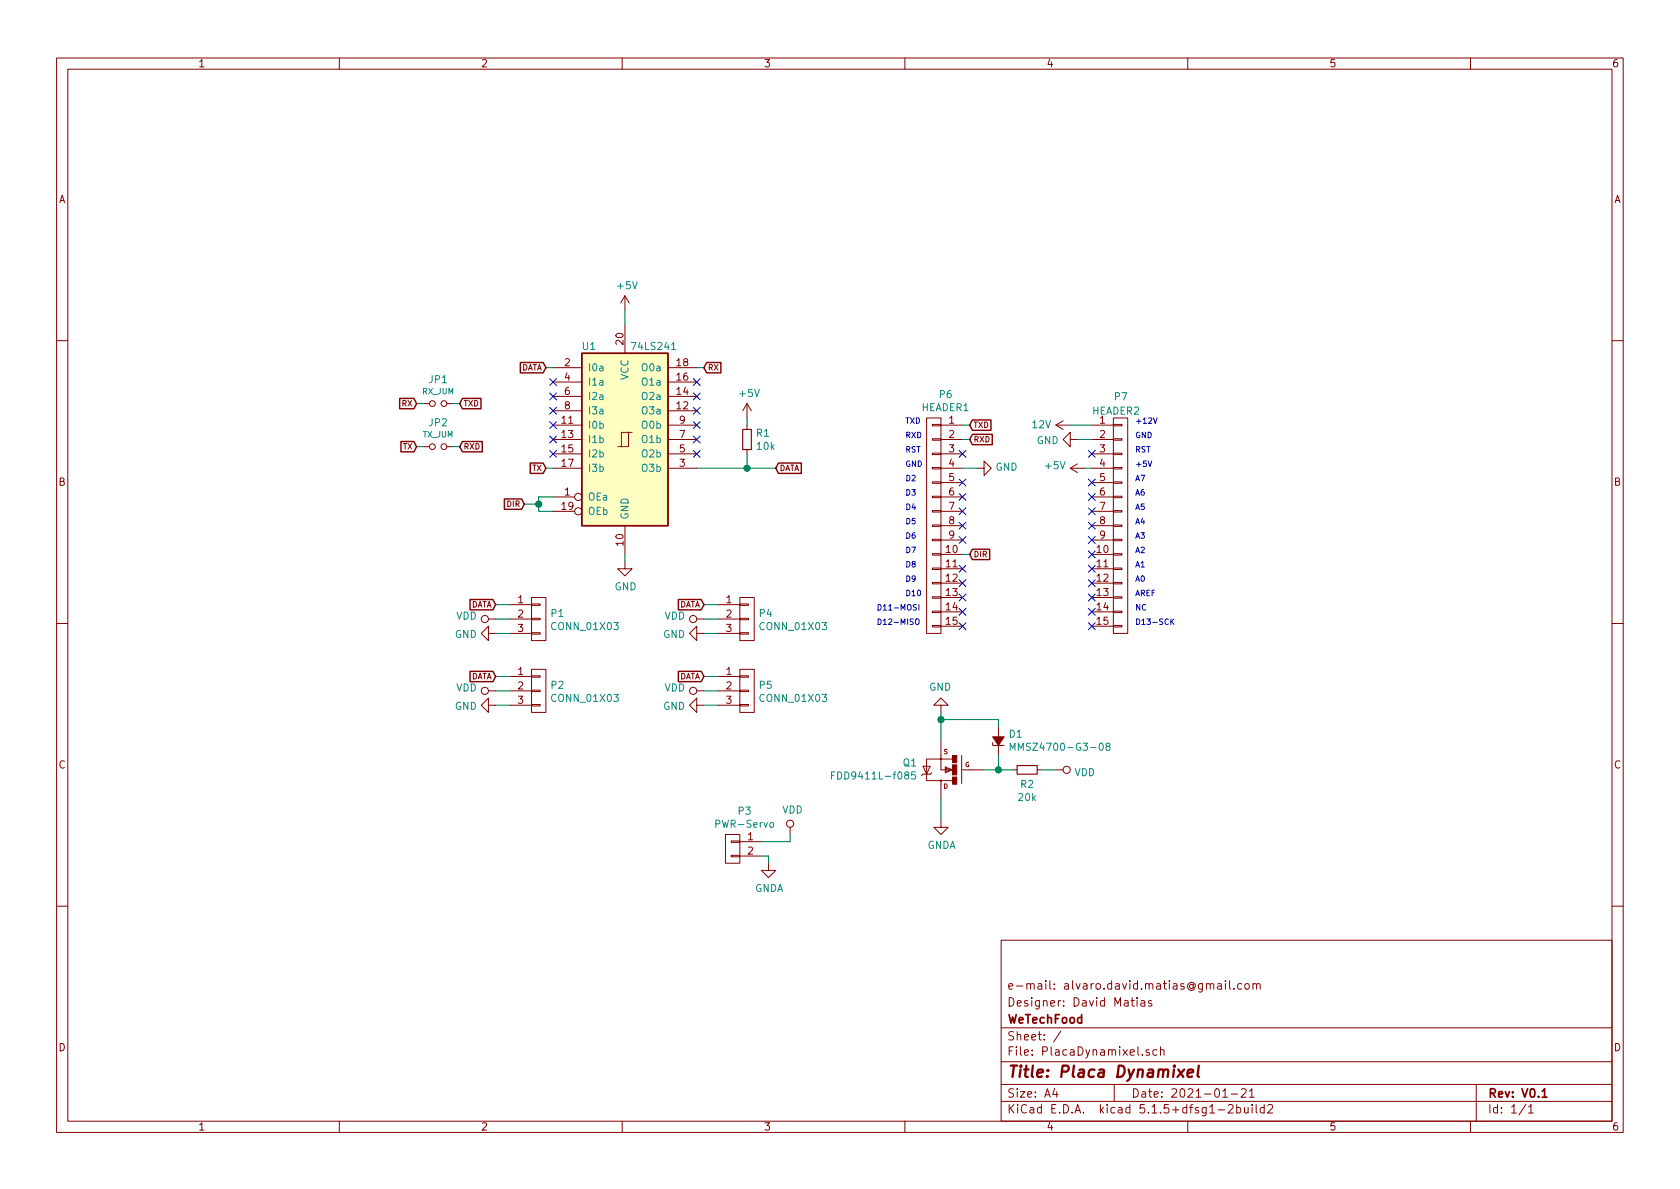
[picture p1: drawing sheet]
EESchema Schematic File Version 4
EELAYER 30 0
EELAYER END
$Descr A4 11693 8268
encoding utf-8
Sheet 1 1
Title "Placa Dynamixel"
Date "2021-01-21"
Rev "V0.1"
Comp "WeTechFood"
Comment1 "Designer: David Matias"
Comment2 "e-mail: alvaro.david.matias@gmail.com"
Comment3 ""
Comment4 ""
$EndDescr
$Comp
L conn:CONN_01X15 P7
U 1 1
P 7800 3650
F 0 "P7" H 7750 4550 50  0000 L CNN
F 1 "HEADER2" H 7600 4450 50  0000 L CNN
F 2 "Pin_Headers:Pin_Header_Straight_1x15_Pitch2.54mm" H 7800 3650 50  0001 C CNN
F 3 "" H 7800 3650 50  0001 C CNN
	1    7800 3650
	1    0    0    -1  
$EndComp
$Comp
L conn:CONN_01X15 P6
U 1 1
P 6500 3650
F 0 "P6" H 6417 4565 50  0000 C CNN
F 1 "HEADER1" H 6417 4474 50  0000 C CNN
F 2 "Pin_Headers:Pin_Header_Straight_1x15_Pitch2.54mm" H 6500 3650 50  0001 C CNN
F 3 "" H 6500 3650 50  0001 C CNN
	1    6500 3650
	-1   0    0    -1  
$EndComp
$Comp
L conn:CONN_01X03 P1
U 1 1
P 3750 4300
F 0 "P1" H 3828 4341 50  0000 L CNN
F 1 "CONN_01X03" H 3828 4250 50  0000 L CNN
F 2 "Connectors_Molex:Molex_SPOX-5267_22-03-5035_03x2.54mm_Straight" H 3750 4300 50  0001 C CNN
F 3 "" H 3750 4300 50  0001 C CNN
	1    3750 4300
	1    0    0    -1  
$EndComp
$Comp
L power:VDD #PWR0102
U 1 1
P 3450 4300
F 0 "#PWR0102" H 3450 4150 50  0001 C CNN
F 1 "VDD" V 3468 4427 50  0000 L CNN
F 2 "" H 3450 4300 50  0001 C CNN
F 3 "" H 3450 4300 50  0001 C CNN
	1    3450 4300
	0    -1   -1   0   
$EndComp
Wire Wire Line
	3450 4400 3550 4400
Wire Wire Line
	3450 4300 3550 4300
Wire Wire Line
	3450 4200 3550 4200
$Comp
L conn:CONN_01X03 P2
U 1 1
P 3750 4800
F 0 "P2" H 3828 4841 50  0000 L CNN
F 1 "CONN_01X03" H 3828 4750 50  0000 L CNN
F 2 "Connectors_Molex:Molex_SPOX-5267_22-03-5035_03x2.54mm_Straight" H 3750 4800 50  0001 C CNN
F 3 "" H 3750 4800 50  0001 C CNN
	1    3750 4800
	1    0    0    -1  
$EndComp
$Comp
L CH340G_D-SUN-V3.0-cache:GND #PWR0103
U 1 1
P 3450 4900
F 0 "#PWR0103" H 3450 4650 50  0001 C CNN
F 1 "GND" V 3455 4772 50  0000 R CNN
F 2 "" H 3450 4900 60  0000 C CNN
F 3 "" H 3450 4900 60  0000 C CNN
	1    3450 4900
	0    1    1    0   
$EndComp
$Comp
L power:VDD #PWR0104
U 1 1
P 3450 4800
F 0 "#PWR0104" H 3450 4650 50  0001 C CNN
F 1 "VDD" V 3468 4927 50  0000 L CNN
F 2 "" H 3450 4800 50  0001 C CNN
F 3 "" H 3450 4800 50  0001 C CNN
	1    3450 4800
	0    -1   -1   0   
$EndComp
Text GLabel 3450 4700 0    39   Input ~ 0
DATA
Wire Wire Line
	3450 4900 3550 4900
Wire Wire Line
	3450 4800 3550 4800
Wire Wire Line
	3450 4700 3550 4700
$Comp
L conn:CONN_01X03 P4
U 1 1
P 5200 4300
F 0 "P4" H 5278 4341 50  0000 L CNN
F 1 "CONN_01X03" H 5278 4250 50  0000 L CNN
F 2 "Connectors_Molex:Molex_SPOX-5267_22-03-5035_03x2.54mm_Straight" H 5200 4300 50  0001 C CNN
F 3 "" H 5200 4300 50  0001 C CNN
	1    5200 4300
	1    0    0    -1  
$EndComp
$Comp
L CH340G_D-SUN-V3.0-cache:GND #PWR0105
U 1 1
P 4900 4400
F 0 "#PWR0105" H 4900 4150 50  0001 C CNN
F 1 "GND" V 4905 4272 50  0000 R CNN
F 2 "" H 4900 4400 60  0000 C CNN
F 3 "" H 4900 4400 60  0000 C CNN
	1    4900 4400
	0    1    1    0   
$EndComp
$Comp
L power:VDD #PWR0106
U 1 1
P 4900 4300
F 0 "#PWR0106" H 4900 4150 50  0001 C CNN
F 1 "VDD" V 4918 4427 50  0000 L CNN
F 2 "" H 4900 4300 50  0001 C CNN
F 3 "" H 4900 4300 50  0001 C CNN
	1    4900 4300
	0    -1   -1   0   
$EndComp
Text GLabel 4900 4200 0    39   Input ~ 0
DATA
Wire Wire Line
	4900 4400 5000 4400
Wire Wire Line
	4900 4300 5000 4300
Wire Wire Line
	4900 4200 5000 4200
$Comp
L conn:CONN_01X03 P5
U 1 1
P 5200 4800
F 0 "P5" H 5278 4841 50  0000 L CNN
F 1 "CONN_01X03" H 5278 4750 50  0000 L CNN
F 2 "Connectors_Molex:Molex_SPOX-5267_22-03-5035_03x2.54mm_Straight" H 5200 4800 50  0001 C CNN
F 3 "" H 5200 4800 50  0001 C CNN
	1    5200 4800
	1    0    0    -1  
$EndComp
$Comp
L CH340G_D-SUN-V3.0-cache:GND #PWR0107
U 1 1
P 4900 4900
F 0 "#PWR0107" H 4900 4650 50  0001 C CNN
F 1 "GND" V 4905 4772 50  0000 R CNN
F 2 "" H 4900 4900 60  0000 C CNN
F 3 "" H 4900 4900 60  0000 C CNN
	1    4900 4900
	0    1    1    0   
$EndComp
$Comp
L power:VDD #PWR0108
U 1 1
P 4900 4800
F 0 "#PWR0108" H 4900 4650 50  0001 C CNN
F 1 "VDD" V 4918 4927 50  0000 L CNN
F 2 "" H 4900 4800 50  0001 C CNN
F 3 "" H 4900 4800 50  0001 C CNN
	1    4900 4800
	0    -1   -1   0   
$EndComp
Text GLabel 4900 4700 0    39   Input ~ 0
DATA
Wire Wire Line
	4900 4900 5000 4900
Wire Wire Line
	4900 4800 5000 4800
Wire Wire Line
	4900 4700 5000 4700
Text Notes 6300 2950 0    39   ~ 0
TXD
Text Notes 6300 3050 0    39   ~ 0
RXD
Text Notes 6300 3150 0    39   ~ 0
RST
Text Notes 6300 3250 0    39   ~ 0
GND
Text Notes 6300 3350 0    39   ~ 0
D2
Text Notes 6300 3450 0    39   ~ 0
D3
Text Notes 6300 3550 0    39   ~ 0
D4
Text Notes 6300 3650 0    39   ~ 0
D5
Text Notes 6300 3750 0    39   ~ 0
D6
Text Notes 6300 3850 0    39   ~ 0
D7
Text Notes 6300 3950 0    39   ~ 0
D8
Text Notes 6300 4050 0    39   ~ 0
D9
Text Notes 6300 4150 0    39   ~ 0
D10
Text Notes 6100 4250 0    39   ~ 0
D11-MOSI
Text Notes 6100 4350 0    39   ~ 0
D12-MISO
Text Notes 7900 2950 0    39   ~ 0
+12V
Text Notes 7900 3050 0    39   ~ 0
GND
Text Notes 7900 3150 0    39   ~ 0
RST
Text Notes 7900 3250 0    39   ~ 0
+5V
Text Notes 7900 3350 0    39   ~ 0
A7
Text Notes 7900 3450 0    39   ~ 0
A6
Text Notes 7900 3650 0    39   ~ 0
A4
Text Notes 7900 3750 0    39   ~ 0
A3
Text Notes 7900 3850 0    39   ~ 0
A2
Text Notes 7900 3950 0    39   ~ 0
A1
Text Notes 7900 4050 0    39   ~ 0
A0
Text Notes 7900 4150 0    39   ~ 0
AREF
Text Notes 7900 4250 0    39   ~ 0
NC
Text Notes 7900 4350 0    39   ~ 0
D13-SCK
Text Notes 7900 3550 0    39   ~ 0
A5
$Comp
L CH340G_D-SUN-V3.0-cache:GND #PWR0109
U 1 1
P 6800 3250
F 0 "#PWR0109" H 6800 3000 50  0001 C CNN
F 1 "GND" V 6805 3122 50  0000 R CNN
F 2 "" H 6800 3250 60  0000 C CNN
F 3 "" H 6800 3250 60  0000 C CNN
	1    6800 3250
	0    -1   -1   0   
$EndComp
Wire Wire Line
	6700 3250 6800 3250
$Comp
L CH340G_D-SUN-V3.0-cache:GND #PWR0110
U 1 1
P 7500 3050
F 0 "#PWR0110" H 7500 2800 50  0001 C CNN
F 1 "GND" V 7505 2922 50  0000 R CNN
F 2 "" H 7500 3050 60  0000 C CNN
F 3 "" H 7500 3050 60  0000 C CNN
	1    7500 3050
	0    1    1    0   
$EndComp
Wire Wire Line
	7500 3050 7600 3050
$Comp
L 74xx1:74LS241 U1
U 1 1
P 4350 3050
F 0 "U1" H 4100 3700 50  0000 C CNN
F 1 "74LS241" H 4550 3700 50  0000 C CNN
F 2 "frizzy_ics:SOIC127P1030X265-20N" H 4350 3050 50  0001 C CNN
F 3 "http://www.ti.com/lit/gpn/sn74LS241" H 4350 3050 50  0001 C CNN
	1    4350 3050
	1    0    0    -1  
$EndComp
$Comp
L CH340G_D-SUN-V3.0-cache:GND #PWR0111
U 1 1
P 4350 3900
F 0 "#PWR0111" H 4350 3650 50  0001 C CNN
F 1 "GND" H 4355 3727 50  0000 C CNN
F 2 "" H 4350 3900 60  0000 C CNN
F 3 "" H 4350 3900 60  0000 C CNN
	1    4350 3900
	1    0    0    -1  
$EndComp
Wire Wire Line
	4350 3850 4350 3900
$Comp
L CH340G_D-SUN-V3.0-cache:+5V #PWR0112
U 1 1
P 7550 3250
F 0 "#PWR0112" H 7550 3100 50  0001 C CNN
F 1 "+5V" V 7565 3378 50  0000 L CNN
F 2 "" H 7550 3250 60  0000 C CNN
F 3 "" H 7550 3250 60  0000 C CNN
	1    7550 3250
	0    -1   -1   0   
$EndComp
Wire Wire Line
	7550 3250 7600 3250
$Comp
L CH340G_D-SUN-V3.0-cache:+5V #PWR0113
U 1 1
P 4350 2150
F 0 "#PWR0113" H 4350 2000 50  0001 C CNN
F 1 "+5V" H 4365 2323 50  0000 C CNN
F 2 "" H 4350 2150 60  0000 C CNN
F 3 "" H 4350 2150 60  0000 C CNN
	1    4350 2150
	1    0    0    -1  
$EndComp
Wire Wire Line
	4350 2150 4350 2250
Wire Wire Line
	3850 3450 3750 3450
Wire Wire Line
	3750 3450 3750 3500
Wire Wire Line
	3750 3550 3850 3550
Wire Wire Line
	3750 3500 3650 3500
Connection ~ 3750 3500
Wire Wire Line
	3750 3500 3750 3550
Text GLabel 3650 3500 0    39   Input ~ 0
DIR
Text GLabel 3800 3250 0    39   Input ~ 0
TX
Wire Wire Line
	3800 3250 3850 3250
Text GLabel 4900 2550 2    39   Input ~ 0
RX
Wire Wire Line
	4850 2550 4900 2550
$Comp
L device:R_Small R1
U 1 1
P 5200 3050
F 0 "R1" H 5259 3096 50  0000 L CNN
F 1 "10k" H 5259 3005 50  0000 L CNN
F 2 "Resistors_SMD:R_0805" H 5200 3050 50  0001 C CNN
F 3 "" H 5200 3050 50  0001 C CNN
	1    5200 3050
	1    0    0    -1  
$EndComp
Wire Wire Line
	4850 3250 5200 3250
Wire Wire Line
	5200 3150 5200 3250
Connection ~ 5200 3250
Wire Wire Line
	5200 3250 5400 3250
$Comp
L CH340G_D-SUN-V3.0-cache:+5V #PWR0114
U 1 1
P 5200 2900
F 0 "#PWR0114" H 5200 2750 50  0001 C CNN
F 1 "+5V" H 5215 3073 50  0000 C CNN
F 2 "" H 5200 2900 60  0000 C CNN
F 3 "" H 5200 2900 60  0000 C CNN
	1    5200 2900
	1    0    0    -1  
$EndComp
Wire Wire Line
	5200 2900 5200 2950
Text GLabel 5400 3250 2    39   Input ~ 0
DATA
Text GLabel 3800 2550 0    39   Input ~ 0
DATA
Wire Wire Line
	3800 2550 3850 2550
NoConn ~ 4850 2650
NoConn ~ 4850 2750
NoConn ~ 4850 2850
NoConn ~ 4850 2950
NoConn ~ 4850 3050
NoConn ~ 4850 3150
NoConn ~ 3850 2650
NoConn ~ 3850 2750
NoConn ~ 3850 2850
NoConn ~ 3850 2950
NoConn ~ 3850 3050
NoConn ~ 3850 3150
$Comp
L PlacaDynamixel-rescue:MOSFET-NCHANNELFDD8780-SparkFun-DiscreteSemi Q1
U 1 1
P 6550 5350
F 0 "Q1" H 6713 5304 50  0000 L CNN
F 1 "FDD9411L-f085" H 6713 5395 50  0000 L CNN
F 2 "TO_SOT_Packages_SMD:TO-252-3_TabPin4" H 6580 5500 20  0001 C CNN
F 3 "" H 6550 5350 60  0001 C CNN
	1    6550 5350
	-1   0    0    1   
$EndComp
$Comp
L device:D_Zener_Small_ALT D1
U 1 1
P 6950 5150
F 0 "D1" V 6996 5082 50  0000 R CNN
F 1 "MMSZ4700-G3-08" V 6905 5082 50  0000 R CNN
F 2 "Diode_SMD:D_SOD-123" V 6950 5150 50  0001 C CNN
F 3 "https://en.wikipedia.org/wiki/Zener_diode" V 6950 5150 50  0001 C CNN
	1    6950 5150
	0    -1   -1   0   
$EndComp
$Comp
L CH340G_D-SUN-V3.0-cache:GND #PWR0115
U 1 1
P 6550 4950
F 0 "#PWR0115" H 6550 4700 50  0001 C CNN
F 1 "GND" H 6555 4777 50  0000 C CNN
F 2 "" H 6550 4950 60  0000 C CNN
F 3 "" H 6550 4950 60  0000 C CNN
	1    6550 4950
	-1   0    0    1   
$EndComp
Wire Wire Line
	6550 4950 6550 5000
Wire Wire Line
	6550 5000 6950 5000
Wire Wire Line
	6950 5000 6950 5050
Connection ~ 6550 5000
Wire Wire Line
	6550 5000 6550 5150
Wire Wire Line
	6950 5350 6950 5250
Wire Wire Line
	6850 5350 6950 5350
$Comp
L device:R_Small R2
U 1 1
P 7150 5350
F 0 "R2" V 7046 5350 50  0000 C CNN
F 1 "20k" V 6955 5350 50  0000 C CNN
F 2 "Resistors_SMD:R_0805" H 7150 5350 50  0001 C CNN
F 3 "" H 7150 5350 50  0001 C CNN
	1    7150 5350
	0    -1   -1   0   
$EndComp
Wire Wire Line
	6950 5350 7050 5350
Connection ~ 6950 5350
Wire Wire Line
	7250 5350 7350 5350
$Comp
L SparkFun-Aesthetics:12V #SUPPLY0101
U 1 1
P 7450 2950
F 0 "#SUPPLY0101" H 7450 2950 50  0001 L BNN
F 1 "12V" V 7450 3079 50  0000 L CNN
F 2 "" H 7450 2950 50  0001 C CNN
F 3 "" H 7450 2950 50  0001 C CNN
	1    7450 2950
	0    -1   -1   0   
$EndComp
Wire Wire Line
	7450 2950 7600 2950
$Comp
L conn:CONN_01X02 P3
U 1 1
P 5100 5900
F 0 "P3" H 5017 6165 50  0000 C CNN
F 1 "PWR-Servo" H 5017 6074 50  0000 C CNN
F 2 "Connectors_Molex:Molex_Microfit3_Header_02x01_Angled_43045-020x" H 5100 5900 50  0001 C CNN
F 3 "" H 5100 5900 50  0001 C CNN
	1    5100 5900
	-1   0    0    -1  
$EndComp
Wire Wire Line
	6700 2950 6750 2950
Wire Wire Line
	6700 3050 6750 3050
Text GLabel 6750 2950 2    39   Input ~ 0
TXD
Text GLabel 6750 3050 2    39   Input ~ 0
RXD
NoConn ~ 6700 3150
NoConn ~ 6700 3350
NoConn ~ 6700 3450
$Comp
L device:Jumper_NO_Small JP1
U 1 1
P 3050 2800
F 0 "JP1" H 3050 2969 50  0000 C CNN
F 1 "RX_JUM" H 3050 2886 39  0000 C CNN
F 2 "Jumpers:SMT-JUMPER_2_NO_NO-SILK" H 3050 2800 50  0001 C CNN
F 3 "" H 3050 2800 50  0001 C CNN
	1    3050 2800
	1    0    0    -1  
$EndComp
$Comp
L device:Jumper_NO_Small JP2
U 1 1
P 3050 3100
F 0 "JP2" H 3050 3269 50  0000 C CNN
F 1 "TX_JUM" H 3050 3186 39  0000 C CNN
F 2 "Jumpers:SMT-JUMPER_2_NO_NO-SILK" H 3050 3100 50  0001 C CNN
F 3 "" H 3050 3100 50  0001 C CNN
	1    3050 3100
	1    0    0    -1  
$EndComp
Text GLabel 3200 3100 2    39   Input ~ 0
RXD
Text GLabel 3200 2800 2    39   Input ~ 0
TXD
Text GLabel 2900 3100 0    39   Input ~ 0
TX
Text GLabel 2900 2800 0    39   Input ~ 0
RX
Wire Wire Line
	2900 2800 2950 2800
Wire Wire Line
	2900 3100 2950 3100
Wire Wire Line
	3150 3100 3200 3100
Wire Wire Line
	3150 2800 3200 2800
$Comp
L power:GNDA #PWR0116
U 1 1
P 5350 6000
F 0 "#PWR0116" H 5350 5750 50  0001 C CNN
F 1 "GNDA" H 5355 5827 50  0000 C CNN
F 2 "" H 5350 6000 50  0001 C CNN
F 3 "" H 5350 6000 50  0001 C CNN
	1    5350 6000
	1    0    0    -1  
$EndComp
Wire Wire Line
	5300 5950 5350 5950
Wire Wire Line
	5350 5950 5350 6000
$Comp
L power:VDD #PWR0117
U 1 1
P 5500 5800
F 0 "#PWR0117" H 5500 5650 50  0001 C CNN
F 1 "VDD" H 5517 5973 50  0000 C CNN
F 2 "" H 5500 5800 50  0001 C CNN
F 3 "" H 5500 5800 50  0001 C CNN
	1    5500 5800
	1    0    0    -1  
$EndComp
Wire Wire Line
	5300 5850 5500 5850
Wire Wire Line
	5500 5850 5500 5800
$Comp
L power:VDD #PWR0118
U 1 1
P 7350 5350
F 0 "#PWR0118" H 7350 5200 50  0001 C CNN
F 1 "VDD" V 7367 5478 50  0000 L CNN
F 2 "" H 7350 5350 50  0001 C CNN
F 3 "" H 7350 5350 50  0001 C CNN
	1    7350 5350
	0    1    1    0   
$EndComp
$Comp
L power:GNDA #PWR0119
U 1 1
P 6550 5700
F 0 "#PWR0119" H 6550 5450 50  0001 C CNN
F 1 "GNDA" H 6555 5527 50  0000 C CNN
F 2 "" H 6550 5700 50  0001 C CNN
F 3 "" H 6550 5700 50  0001 C CNN
	1    6550 5700
	1    0    0    -1  
$EndComp
Wire Wire Line
	6550 5700 6550 5550
Text GLabel 6750 3850 2    39   Input ~ 0
DIR
Wire Wire Line
	6700 3850 6750 3850
NoConn ~ 6700 3550
NoConn ~ 6700 3650
NoConn ~ 6700 3750
NoConn ~ 6700 3950
NoConn ~ 6700 4050
NoConn ~ 6700 4150
NoConn ~ 6700 4250
NoConn ~ 6700 4350
NoConn ~ 7600 4350
NoConn ~ 7600 4250
NoConn ~ 7600 4150
NoConn ~ 7600 4050
NoConn ~ 7600 3950
NoConn ~ 7600 3850
NoConn ~ 7600 3750
NoConn ~ 7600 3650
NoConn ~ 7600 3550
NoConn ~ 7600 3450
NoConn ~ 7600 3350
NoConn ~ 7600 3150
Text GLabel 3450 4200 0    39   Input ~ 0
DATA
$Comp
L CH340G_D-SUN-V3.0-cache:GND #PWR0101
U 1 1
P 3450 4400
F 0 "#PWR0101" H 3450 4150 50  0001 C CNN
F 1 "GND" V 3455 4272 50  0000 R CNN
F 2 "" H 3450 4400 60  0000 C CNN
F 3 "" H 3450 4400 60  0000 C CNN
	1    3450 4400
	0    1    1    0   
$EndComp
$EndSCHEMATC
